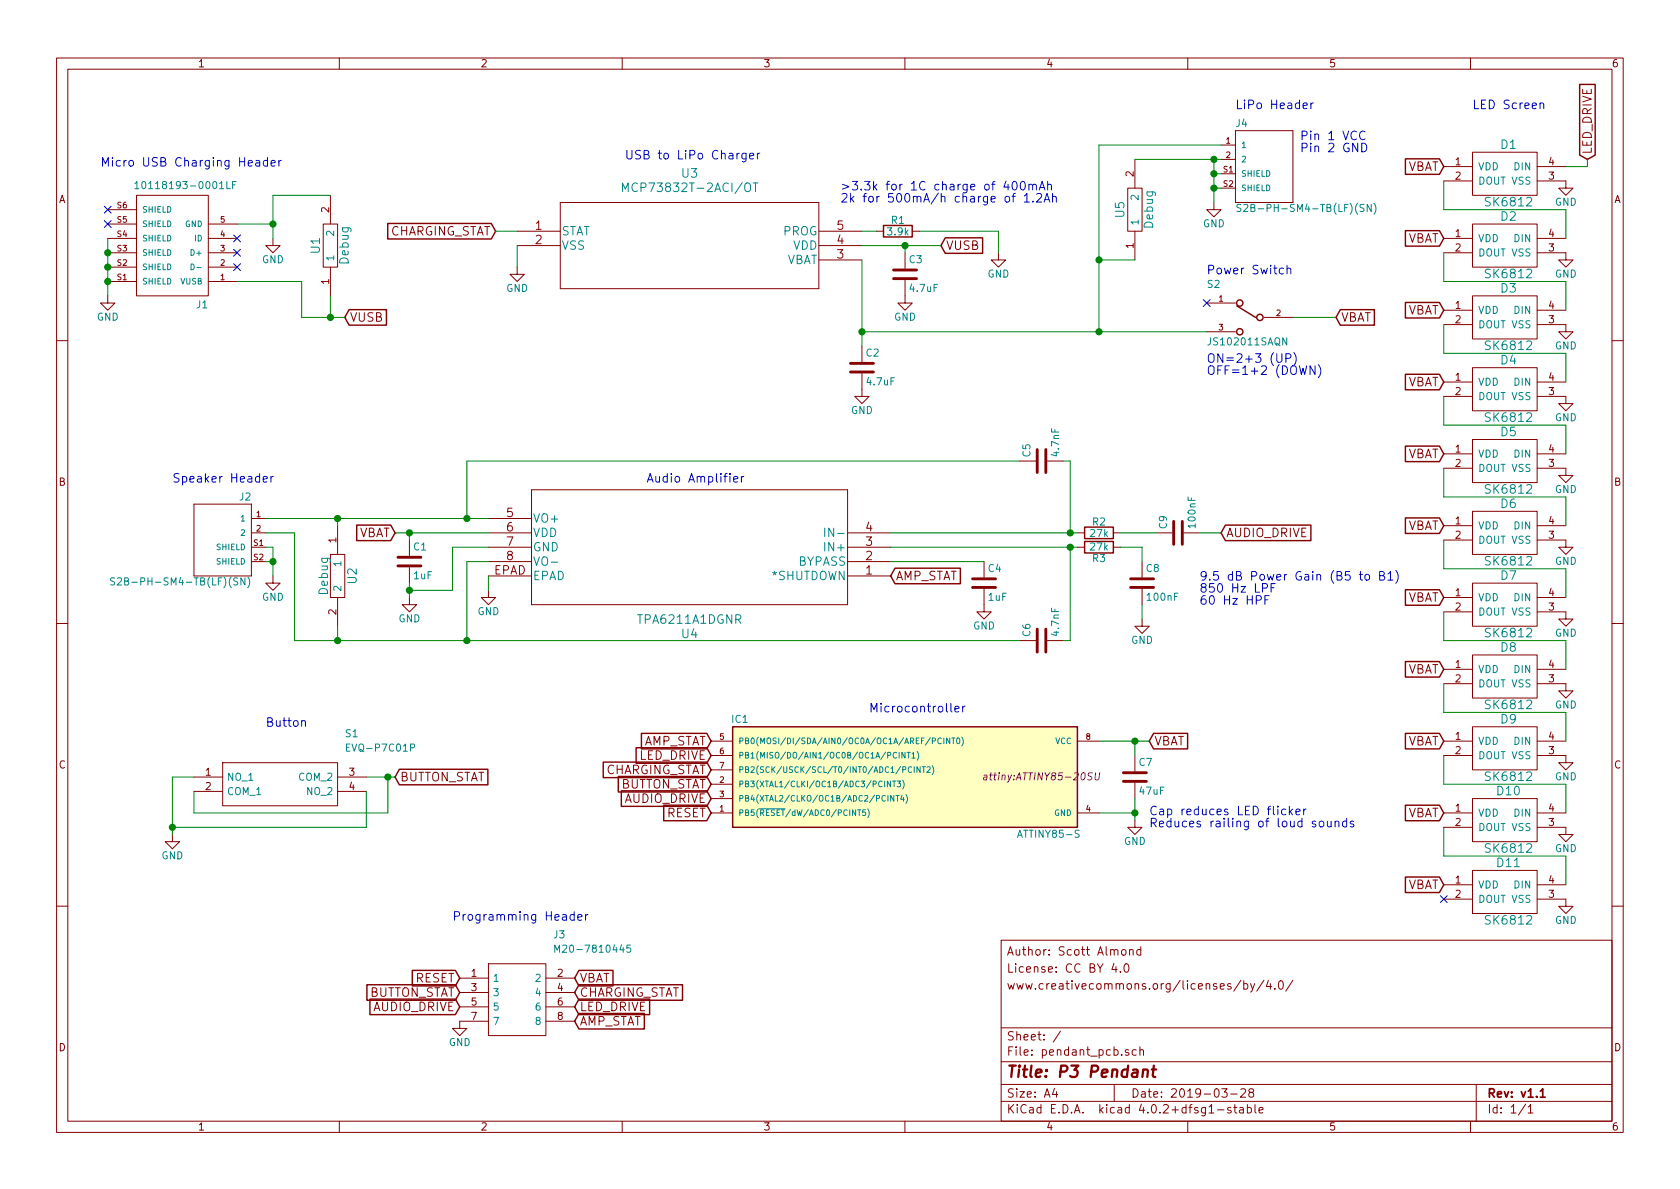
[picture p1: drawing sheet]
EESchema Schematic File Version 2
LIBS:pendant_pcb-rescue
LIBS:power
LIBS:device
LIBS:transistors
LIBS:conn
LIBS:linear
LIBS:regul
LIBS:74xx
LIBS:cmos4000
LIBS:adc-dac
LIBS:memory
LIBS:xilinx
LIBS:microcontrollers
LIBS:dsp
LIBS:microchip
LIBS:analog_switches
LIBS:motorola
LIBS:texas
LIBS:intel
LIBS:audio
LIBS:interface
LIBS:digital-audio
LIBS:philips
LIBS:display
LIBS:cypress
LIBS:siliconi
LIBS:opto
LIBS:atmel
LIBS:contrib
LIBS:valves
LIBS:JS102011SAQN
LIBS:S2B-PH-SM4-TB_LF__SN_
LIBS:2019-03-28_23-53-15
LIBS:2019-03-28_23-58-03
LIBS:SamacSys_Parts
LIBS:M20-7810445
LIBS:10118193-0001LF
LIBS:sk6812
LIBS:2019-03-30_02-10-41
LIBS:pendant_pcb-cache
EELAYER 25 0
EELAYER END
$Descr A4 11693 8268
encoding utf-8
Sheet 1 1
Title "P3 Pendant"
Date "2019-03-28"
Rev "v1.1"
Comp ""
Comment1 ""
Comment2 "www.creativecommons.org/licenses/by/4.0/"
Comment3 "License: CC BY 4.0"
Comment4 "Author: Scott Almond"
$EndDescr
$Comp
L ATTINY85-S IC1
U 1 1
P 6300 5400
F 0 "IC1" H 5150 5800 50  0000 C CNN
F 1 "ATTINY85-S" H 7300 5000 50  0000 C CNN
F 2 "attiny:ATTINY85-20SU" H 7250 5400 50  0000 C CIN
F 3 "" H 6300 5400 50  0000 C CNN
	1    6300 5400
	1    0    0    -1  
$EndComp
$Comp
L JS102011SAQN S2
U 1 1
P 8700 2200
F 0 "S2" H 8400 2400 50  0000 L BNN
F 1 "JS102011SAQN" H 8400 2000 50  0000 L BNN
F 2 "JS102011SAQN:SW_JS102011SAQN" H 8700 2200 50  0001 L BNN
F 3 "C&K" H 8700 2200 50  0001 L BNN
F 4 "JS10 Series SPDT On-On 6 V 0.3 A Gull Wing SMT Slide Switch" H 8700 2200 50  0001 L BNN "Field4"
F 5 "https://www.digikey.com/product-detail/en/c-k/JS102011SAQN/401-1999-1-ND/1640114?utm_source=snapeda&utm_medium=aggregator&utm_campaign=symbol" H 8700 2200 50  0001 L BNN "Field5"
F 6 "JS102011SAQN" H 8700 2200 50  0001 L BNN "Field6"
F 7 "None" H 8700 2200 50  0001 L BNN "Field7"
F 8 "401-1999-1-ND" H 8700 2200 50  0001 L BNN "Field8"
	1    8700 2200
	1    0    0    -1  
$EndComp
$Comp
L S2B-PH-SM4-TB(LF)(SN) J2
U 1 1
P 1550 3700
F 0 "J2" H 1350 3920 50  0000 L BNN
F 1 "S2B-PH-SM4-TB(LF)(SN)" H 1350 3329 50  0000 L BNN
F 2 "S2B-PH-SM4-TB_LF__SN_:JST_S2B-PH-SM4-TB(LF)(SN)" H 1550 3700 50  0001 L BNN
F 3 "JST Sales" H 1550 3700 50  0001 L BNN
F 4 "455-1749-1-ND" H 1550 3700 50  0001 L BNN "Field4"
F 5 "PH Series 2 Position 2 mm Pitch Surface Mount Side Entry Shrouded Header" H 1550 3700 50  0001 L BNN "Field5"
F 6 "None" H 1550 3700 50  0001 L BNN "Field6"
F 7 "S2B-PH-SM4-TB_LF__SN_" H 1550 3700 50  0001 L BNN "Field7"
F 8 "https://www.digikey.com/product-detail/en/jst-sales-america-inc/S2B-PH-SM4-TB_LF__SN_/455-1749-1-ND/926846?utm_source=snapeda&utm_medium=aggregator&utm_campaign=symbol" H 1550 3700 50  0001 L BNN "Field8"
	1    1550 3700
	-1   0    0    -1  
$EndComp
$Comp
L S2B-PH-SM4-TB(LF)(SN) J4
U 1 1
P 8800 1100
F 0 "J4" H 8600 1320 50  0000 L BNN
F 1 "S2B-PH-SM4-TB(LF)(SN)" H 8600 729 50  0000 L BNN
F 2 "S2B-PH-SM4-TB_LF__SN_:JST_S2B-PH-SM4-TB(LF)(SN)" H 8800 1100 50  0001 L BNN
F 3 "JST Sales" H 8800 1100 50  0001 L BNN
F 4 "455-1749-1-ND" H 8800 1100 50  0001 L BNN "Field4"
F 5 "PH Series 2 Position 2 mm Pitch Surface Mount Side Entry Shrouded Header" H 8800 1100 50  0001 L BNN "Field5"
F 6 "None" H 8800 1100 50  0001 L BNN "Field6"
F 7 "S2B-PH-SM4-TB_LF__SN_" H 8800 1100 50  0001 L BNN "Field7"
F 8 "https://www.digikey.com/product-detail/en/jst-sales-america-inc/S2B-PH-SM4-TB_LF__SN_/455-1749-1-ND/926846?utm_source=snapeda&utm_medium=aggregator&utm_campaign=symbol" H 8800 1100 50  0001 L BNN "Field8"
	1    8800 1100
	1    0    0    -1  
$EndComp
$Comp
L TPA6211A1DGNR U4
U 1 1
P 6200 4000
F 0 "U4" H 7600 4400 60  0000 C CNN
F 1 "TPA6211A1DGNR" H 7600 4300 60  0000 C CNN
F 2 "tpa:TPA6211A1DGNR" H 7600 4240 60  0001 C CNN
F 3 "" H 6200 4000 60  0000 C CNN
	1    6200 4000
	-1   0    0    1   
$EndComp
$Comp
L MCP73831T-2ACI/OT U3
U 1 1
P 3600 1600
F 0 "U3" H 4800 2000 60  0000 C CNN
F 1 "MCP73832T-2ACI/OT" H 4800 1900 60  0000 C CNN
F 2 "mcp:MCP73831T-2ACI&slash_OT" H 4800 1840 60  0001 C CNN
F 3 "" H 3600 1600 60  0000 C CNN
	1    3600 1600
	1    0    0    -1  
$EndComp
Text Notes 9050 1050 0    60   ~ 0
Pin 1 VCC\nPin 2 GND
$Comp
L M20-7810445 J3
U 1 1
P 3200 6800
F 0 "J3" H 3850 7100 50  0000 L CNN
F 1 "M20-7810445" H 3850 7000 50  0000 L CNN
F 2 "M20-7810445:M207810445" H 3850 6900 50  0001 L CNN
F 3 "https://componentsearchengine.com/Datasheets/1/M20-7810445.pdf" H 3850 6800 50  0001 L CNN
F 4 "Headers & Wire Housings 4+4 DIL 2.54MM L/P SMT SKT" H 3850 6700 50  0001 L CNN "Description"
F 5 "3.7" H 3850 6600 50  0001 L CNN "Height"
F 6 "855-M20-7810445" H 3850 6500 50  0001 L CNN "Mouser Part Number"
F 7 "https://www.mouser.com/Search/Refine.aspx?Keyword=855-M20-7810445" H 3850 6400 50  0001 L CNN "Mouser Price/Stock"
F 8 "HARWIN" H 3850 6300 50  0001 L CNN "Manufacturer_Name"
F 9 "M20-7810445" H 3850 6200 50  0001 L CNN "Manufacturer_Part_Number"
	1    3200 6800
	1    0    0    -1  
$EndComp
Text Notes 3150 6400 0    60   ~ 0
Programming Header
Text Notes 8600 750  0    60   ~ 0
LiPo Header
Text Notes 8400 1900 0    60   ~ 0
Power Switch
Text Notes 4350 1100 0    60   ~ 0
USB to LiPo Charger
Text Notes 4500 3350 0    60   ~ 0
Audio Amplifier
Text Notes 700  1150 0    60   ~ 0
Micro USB Charging Header
$Comp
L 10118193-0001LF J1
U 1 1
P 1250 1650
F 0 "J1" H 1050 2080 50  0000 L BNN
F 1 "10118193-0001LF" H 850 1250 50  0000 L BNN
F 2 "Misc:FCI_10118193-0001LF" H 1250 1650 50  0001 L BNN
F 3 "Conn Micro USB Type B RCP 5 POS 0.65mm Solder RA SMD 5 Terminal 1 Port T/R" H 1250 1650 50  0001 L BNN
F 4 "https://www.digikey.com/product-detail/en/amphenol-icc-fci/10118193-0001LF/609-4616-1-ND/2785380?utm_source=snapeda&utm_medium=aggregator&utm_campaign=symbol" H 1250 1650 50  0001 L BNN "Field4"
F 5 "None" H 1250 1650 50  0001 L BNN "Field5"
F 6 "Amphenol ICC" H 1250 1650 50  0001 L BNN "Field6"
F 7 "10118193-0001LF" H 1250 1650 50  0001 L BNN "Field7"
F 8 "609-4616-1-ND" H 1250 1650 50  0001 L BNN "Field8"
	1    1250 1650
	-1   0    0    1   
$EndComp
$Comp
L GND #PWR01
U 1 1
P 1900 1650
F 0 "#PWR01" H 1900 1400 50  0001 C CNN
F 1 "GND" H 1900 1500 50  0000 C CNN
F 2 "" H 1900 1650 50  0000 C CNN
F 3 "" H 1900 1650 50  0000 C CNN
	1    1900 1650
	1    0    0    -1  
$EndComp
$Comp
L GND #PWR02
U 1 1
P 3600 1850
F 0 "#PWR02" H 3600 1600 50  0001 C CNN
F 1 "GND" H 3600 1700 50  0000 C CNN
F 2 "" H 3600 1850 50  0000 C CNN
F 3 "" H 3600 1850 50  0000 C CNN
	1    3600 1850
	1    0    0    -1  
$EndComp
NoConn ~ 1650 1650
NoConn ~ 1650 1750
NoConn ~ 1650 1850
$Comp
L C C3
U 1 1
P 6300 1900
F 0 "C3" H 6325 2000 50  0000 L CNN
F 1 "4.7uF" H 6325 1800 50  0000 L CNN
F 2 "Capacitors_SMD:C_0805" H 6338 1750 50  0001 C CNN
F 3 "" H 6300 1900 50  0000 C CNN
	1    6300 1900
	1    0    0    -1  
$EndComp
$Comp
L GND #PWR03
U 1 1
P 6300 2050
F 0 "#PWR03" H 6300 1800 50  0001 C CNN
F 1 "GND" H 6300 1900 50  0000 C CNN
F 2 "" H 6300 2050 50  0000 C CNN
F 3 "" H 6300 2050 50  0000 C CNN
	1    6300 2050
	1    0    0    -1  
$EndComp
$Comp
L GND #PWR04
U 1 1
P 8450 1400
F 0 "#PWR04" H 8450 1150 50  0001 C CNN
F 1 "GND" H 8450 1250 50  0000 C CNN
F 2 "" H 8450 1400 50  0000 C CNN
F 3 "" H 8450 1400 50  0000 C CNN
	1    8450 1400
	1    0    0    -1  
$EndComp
$Comp
L C C2
U 1 1
P 6000 2550
F 0 "C2" H 6025 2650 50  0000 L CNN
F 1 "4.7uF" H 6025 2450 50  0000 L CNN
F 2 "Capacitors_SMD:C_0805" H 6038 2400 50  0001 C CNN
F 3 "" H 6000 2550 50  0000 C CNN
	1    6000 2550
	1    0    0    -1  
$EndComp
$Comp
L GND #PWR05
U 1 1
P 6000 2700
F 0 "#PWR05" H 6000 2450 50  0001 C CNN
F 1 "GND" H 6000 2550 50  0000 C CNN
F 2 "" H 6000 2700 50  0000 C CNN
F 3 "" H 6000 2700 50  0000 C CNN
	1    6000 2700
	1    0    0    -1  
$EndComp
Text GLabel 2400 2200 2    60   Input ~ 0
VUSB
Text GLabel 6550 1700 2    60   Input ~ 0
VUSB
Text GLabel 9300 2200 2    60   Input ~ 0
VBAT
Text GLabel 8000 5150 2    60   Input ~ 0
VBAT
$Comp
L GND #PWR06
U 1 1
P 7900 5700
F 0 "#PWR06" H 7900 5450 50  0001 C CNN
F 1 "GND" H 7900 5550 50  0000 C CNN
F 2 "" H 7900 5700 50  0000 C CNN
F 3 "" H 7900 5700 50  0000 C CNN
	1    7900 5700
	1    0    0    -1  
$EndComp
Text GLabel 2750 3700 0    60   Input ~ 0
VBAT
$Comp
L C C1
U 1 1
P 2850 3900
F 0 "C1" H 2875 4000 50  0000 L CNN
F 1 "1uF" H 2875 3800 50  0000 L CNN
F 2 "Capacitors_SMD:C_0805" H 2888 3750 50  0001 C CNN
F 3 "" H 2850 3900 50  0000 C CNN
	1    2850 3900
	1    0    0    -1  
$EndComp
$Comp
L GND #PWR07
U 1 1
P 2850 4150
F 0 "#PWR07" H 2850 3900 50  0001 C CNN
F 1 "GND" H 2850 4000 50  0000 C CNN
F 2 "" H 2850 4150 50  0000 C CNN
F 3 "" H 2850 4150 50  0000 C CNN
	1    2850 4150
	1    0    0    -1  
$EndComp
$Comp
L GND #PWR08
U 1 1
P 3400 4100
F 0 "#PWR08" H 3400 3850 50  0001 C CNN
F 1 "GND" H 3400 3950 50  0000 C CNN
F 2 "" H 3400 4100 50  0000 C CNN
F 3 "" H 3400 4100 50  0000 C CNN
	1    3400 4100
	1    0    0    -1  
$EndComp
Text Notes 1200 3350 0    60   ~ 0
Speaker Header
$Comp
L GND #PWR09
U 1 1
P 1200 5800
F 0 "#PWR09" H 1200 5550 50  0001 C CNN
F 1 "GND" H 1200 5650 50  0000 C CNN
F 2 "" H 1200 5800 50  0000 C CNN
F 3 "" H 1200 5800 50  0000 C CNN
	1    1200 5800
	1    0    0    -1  
$EndComp
NoConn ~ 8400 2100
Text GLabel 3450 1600 0    60   Input ~ 0
CHARGING_STAT
Text GLabel 2750 5400 2    60   Input ~ 0
BUTTON_STAT
Text GLabel 4950 5650 0    60   Input ~ 0
RESET
Text GLabel 3200 6800 0    60   Input ~ 0
RESET
Text GLabel 4000 6800 2    60   Input ~ 0
VBAT
$Comp
L GND #PWR010
U 1 1
P 3200 7100
F 0 "#PWR010" H 3200 6850 50  0001 C CNN
F 1 "GND" H 3200 6950 50  0000 C CNN
F 2 "" H 3200 7100 50  0000 C CNN
F 3 "" H 3200 7100 50  0000 C CNN
	1    3200 7100
	1    0    0    -1  
$EndComp
Text GLabel 4000 6900 2    60   Input ~ 0
CHARGING_STAT
Text GLabel 6200 4000 2    60   Input ~ 0
AMP_STAT
Text GLabel 4950 5150 0    60   Input ~ 0
AMP_STAT
Text GLabel 4950 5450 0    60   Input ~ 0
BUTTON_STAT
Text GLabel 4950 5350 0    60   Input ~ 0
CHARGING_STAT
Text GLabel 8500 3700 2    60   Input ~ 0
AUDIO_DRIVE
Text GLabel 4950 5550 0    60   Input ~ 0
AUDIO_DRIVE
Text GLabel 4950 5250 0    60   Input ~ 0
LED_DRIVE
Text GLabel 11050 1100 1    60   Input ~ 0
LED_DRIVE
Text GLabel 4000 7000 2    60   Input ~ 0
LED_DRIVE
Text GLabel 3200 7000 0    60   Input ~ 0
AUDIO_DRIVE
Text GLabel 3200 6900 0    60   Input ~ 0
BUTTON_STAT
Text GLabel 4000 7100 2    60   Input ~ 0
AMP_STAT
$Comp
L SK6812 D2
U 1 1
P 10500 1700
F 0 "D2" H 10500 1900 60  0000 C CNN
F 1 "SK6812" H 10500 1500 60  0000 C CNN
F 2 "Misc:LED_SK6812_PLCC4_5.0x5.0mm_P3.2mm" H 10400 1950 60  0001 C CNN
F 3 "" H 10400 1950 60  0000 C CNN
	1    10500 1700
	1    0    0    -1  
$EndComp
$Comp
L SK6812 D1
U 1 1
P 10500 1200
F 0 "D1" H 10500 1400 60  0000 C CNN
F 1 "SK6812" H 10500 1000 60  0000 C CNN
F 2 "Misc:LED_SK6812_PLCC4_5.0x5.0mm_P3.2mm" H 10400 1450 60  0001 C CNN
F 3 "" H 10400 1450 60  0000 C CNN
	1    10500 1200
	1    0    0    -1  
$EndComp
$Comp
L GND #PWR011
U 1 1
P 10900 1250
F 0 "#PWR011" H 10900 1000 50  0001 C CNN
F 1 "GND" H 10900 1100 50  0000 C CNN
F 2 "" H 10900 1250 50  0000 C CNN
F 3 "" H 10900 1250 50  0000 C CNN
	1    10900 1250
	1    0    0    -1  
$EndComp
$Comp
L GND #PWR012
U 1 1
P 10900 1750
F 0 "#PWR012" H 10900 1500 50  0001 C CNN
F 1 "GND" H 10900 1600 50  0000 C CNN
F 2 "" H 10900 1750 50  0000 C CNN
F 3 "" H 10900 1750 50  0000 C CNN
	1    10900 1750
	1    0    0    -1  
$EndComp
Text GLabel 10050 1150 0    60   Input ~ 0
VBAT
Text GLabel 10050 1650 0    60   Input ~ 0
VBAT
$Comp
L SK6812 D3
U 1 1
P 10500 2200
F 0 "D3" H 10500 2400 60  0000 C CNN
F 1 "SK6812" H 10500 2000 60  0000 C CNN
F 2 "Misc:LED_SK6812_PLCC4_5.0x5.0mm_P3.2mm" H 10400 2450 60  0001 C CNN
F 3 "" H 10400 2450 60  0000 C CNN
	1    10500 2200
	1    0    0    -1  
$EndComp
$Comp
L GND #PWR013
U 1 1
P 10900 2250
F 0 "#PWR013" H 10900 2000 50  0001 C CNN
F 1 "GND" H 10900 2100 50  0000 C CNN
F 2 "" H 10900 2250 50  0000 C CNN
F 3 "" H 10900 2250 50  0000 C CNN
	1    10900 2250
	1    0    0    -1  
$EndComp
Text GLabel 10050 2150 0    60   Input ~ 0
VBAT
$Comp
L SK6812 D4
U 1 1
P 10500 2700
F 0 "D4" H 10500 2900 60  0000 C CNN
F 1 "SK6812" H 10500 2500 60  0000 C CNN
F 2 "Misc:LED_SK6812_PLCC4_5.0x5.0mm_P3.2mm" H 10400 2950 60  0001 C CNN
F 3 "" H 10400 2950 60  0000 C CNN
	1    10500 2700
	1    0    0    -1  
$EndComp
$Comp
L GND #PWR014
U 1 1
P 10900 2750
F 0 "#PWR014" H 10900 2500 50  0001 C CNN
F 1 "GND" H 10900 2600 50  0000 C CNN
F 2 "" H 10900 2750 50  0000 C CNN
F 3 "" H 10900 2750 50  0000 C CNN
	1    10900 2750
	1    0    0    -1  
$EndComp
Text GLabel 10050 2650 0    60   Input ~ 0
VBAT
$Comp
L SK6812 D5
U 1 1
P 10500 3200
F 0 "D5" H 10500 3400 60  0000 C CNN
F 1 "SK6812" H 10500 3000 60  0000 C CNN
F 2 "Misc:LED_SK6812_PLCC4_5.0x5.0mm_P3.2mm" H 10400 3450 60  0001 C CNN
F 3 "" H 10400 3450 60  0000 C CNN
	1    10500 3200
	1    0    0    -1  
$EndComp
$Comp
L GND #PWR015
U 1 1
P 10900 3250
F 0 "#PWR015" H 10900 3000 50  0001 C CNN
F 1 "GND" H 10900 3100 50  0000 C CNN
F 2 "" H 10900 3250 50  0000 C CNN
F 3 "" H 10900 3250 50  0000 C CNN
	1    10900 3250
	1    0    0    -1  
$EndComp
Text GLabel 10050 3150 0    60   Input ~ 0
VBAT
$Comp
L SK6812 D6
U 1 1
P 10500 3700
F 0 "D6" H 10500 3900 60  0000 C CNN
F 1 "SK6812" H 10500 3500 60  0000 C CNN
F 2 "Misc:LED_SK6812_PLCC4_5.0x5.0mm_P3.2mm" H 10400 3950 60  0001 C CNN
F 3 "" H 10400 3950 60  0000 C CNN
	1    10500 3700
	1    0    0    -1  
$EndComp
$Comp
L GND #PWR016
U 1 1
P 10900 3750
F 0 "#PWR016" H 10900 3500 50  0001 C CNN
F 1 "GND" H 10900 3600 50  0000 C CNN
F 2 "" H 10900 3750 50  0000 C CNN
F 3 "" H 10900 3750 50  0000 C CNN
	1    10900 3750
	1    0    0    -1  
$EndComp
Text GLabel 10050 3650 0    60   Input ~ 0
VBAT
$Comp
L SK6812 D7
U 1 1
P 10500 4200
F 0 "D7" H 10500 4400 60  0000 C CNN
F 1 "SK6812" H 10500 4000 60  0000 C CNN
F 2 "Misc:LED_SK6812_PLCC4_5.0x5.0mm_P3.2mm" H 10400 4450 60  0001 C CNN
F 3 "" H 10400 4450 60  0000 C CNN
	1    10500 4200
	1    0    0    -1  
$EndComp
$Comp
L GND #PWR017
U 1 1
P 10900 4250
F 0 "#PWR017" H 10900 4000 50  0001 C CNN
F 1 "GND" H 10900 4100 50  0000 C CNN
F 2 "" H 10900 4250 50  0000 C CNN
F 3 "" H 10900 4250 50  0000 C CNN
	1    10900 4250
	1    0    0    -1  
$EndComp
Text GLabel 10050 4150 0    60   Input ~ 0
VBAT
$Comp
L SK6812 D8
U 1 1
P 10500 4700
F 0 "D8" H 10500 4900 60  0000 C CNN
F 1 "SK6812" H 10500 4500 60  0000 C CNN
F 2 "Misc:LED_SK6812_PLCC4_5.0x5.0mm_P3.2mm" H 10400 4950 60  0001 C CNN
F 3 "" H 10400 4950 60  0000 C CNN
	1    10500 4700
	1    0    0    -1  
$EndComp
$Comp
L GND #PWR018
U 1 1
P 10900 4750
F 0 "#PWR018" H 10900 4500 50  0001 C CNN
F 1 "GND" H 10900 4600 50  0000 C CNN
F 2 "" H 10900 4750 50  0000 C CNN
F 3 "" H 10900 4750 50  0000 C CNN
	1    10900 4750
	1    0    0    -1  
$EndComp
Text GLabel 10050 4650 0    60   Input ~ 0
VBAT
$Comp
L SK6812 D9
U 1 1
P 10500 5200
F 0 "D9" H 10500 5400 60  0000 C CNN
F 1 "SK6812" H 10500 5000 60  0000 C CNN
F 2 "Misc:LED_SK6812_PLCC4_5.0x5.0mm_P3.2mm" H 10400 5450 60  0001 C CNN
F 3 "" H 10400 5450 60  0000 C CNN
	1    10500 5200
	1    0    0    -1  
$EndComp
$Comp
L GND #PWR019
U 1 1
P 10900 5250
F 0 "#PWR019" H 10900 5000 50  0001 C CNN
F 1 "GND" H 10900 5100 50  0000 C CNN
F 2 "" H 10900 5250 50  0000 C CNN
F 3 "" H 10900 5250 50  0000 C CNN
	1    10900 5250
	1    0    0    -1  
$EndComp
Text GLabel 10050 5150 0    60   Input ~ 0
VBAT
$Comp
L SK6812 D10
U 1 1
P 10500 5700
F 0 "D10" H 10500 5900 60  0000 C CNN
F 1 "SK6812" H 10500 5500 60  0000 C CNN
F 2 "Misc:LED_SK6812_PLCC4_5.0x5.0mm_P3.2mm" H 10400 5950 60  0001 C CNN
F 3 "" H 10400 5950 60  0000 C CNN
	1    10500 5700
	1    0    0    -1  
$EndComp
$Comp
L GND #PWR020
U 1 1
P 10900 5750
F 0 "#PWR020" H 10900 5500 50  0001 C CNN
F 1 "GND" H 10900 5600 50  0000 C CNN
F 2 "" H 10900 5750 50  0000 C CNN
F 3 "" H 10900 5750 50  0000 C CNN
	1    10900 5750
	1    0    0    -1  
$EndComp
Text GLabel 10050 5650 0    60   Input ~ 0
VBAT
$Comp
L SK6812 D11
U 1 1
P 10500 6200
F 0 "D11" H 10500 6400 60  0000 C CNN
F 1 "SK6812" H 10500 6000 60  0000 C CNN
F 2 "Misc:LED_SK6812_PLCC4_5.0x5.0mm_P3.2mm" H 10400 6450 60  0001 C CNN
F 3 "" H 10400 6450 60  0000 C CNN
	1    10500 6200
	1    0    0    -1  
$EndComp
$Comp
L GND #PWR021
U 1 1
P 10900 6250
F 0 "#PWR021" H 10900 6000 50  0001 C CNN
F 1 "GND" H 10900 6100 50  0000 C CNN
F 2 "" H 10900 6250 50  0000 C CNN
F 3 "" H 10900 6250 50  0000 C CNN
	1    10900 6250
	1    0    0    -1  
$EndComp
Text GLabel 10050 6150 0    60   Input ~ 0
VBAT
Text Notes 10250 750  0    60   ~ 0
LED Screen
NoConn ~ 10050 6250
$Comp
L R R1
U 1 1
P 6250 1600
F 0 "R1" V 6330 1600 50  0000 C CNN
F 1 "3.9k" V 6250 1600 50  0000 C CNN
F 2 "Resistors_SMD:R_0805" V 6180 1600 50  0001 C CNN
F 3 "" H 6250 1600 50  0000 C CNN
	1    6250 1600
	0    -1   -1   0   
$EndComp
$Comp
L GND #PWR022
U 1 1
P 6950 1750
F 0 "#PWR022" H 6950 1500 50  0001 C CNN
F 1 "GND" H 6950 1600 50  0000 C CNN
F 2 "" H 6950 1750 50  0000 C CNN
F 3 "" H 6950 1750 50  0000 C CNN
	1    6950 1750
	1    0    0    -1  
$EndComp
$Comp
L Debug U5
U 1 1
P 7900 1450
F 0 "U5" H 7900 1550 60  0000 C CNN
F 1 "Debug" H 7900 1350 60  0000 C CNN
F 2 "Misc:Debug_2p" H 7900 1450 60  0001 C CNN
F 3 "" H 7900 1450 60  0000 C CNN
	1    7900 1450
	0    -1   -1   0   
$EndComp
$Comp
L Debug U1
U 1 1
P 2300 1700
F 0 "U1" H 2300 1800 60  0000 C CNN
F 1 "Debug" H 2300 1600 60  0000 C CNN
F 2 "Misc:Debug_2p" H 2300 1700 60  0001 C CNN
F 3 "" H 2300 1700 60  0000 C CNN
	1    2300 1700
	0    -1   -1   0   
$EndComp
$Comp
L Debug U2
U 1 1
P 2350 4000
F 0 "U2" H 2350 4100 60  0000 C CNN
F 1 "Debug" H 2350 3900 60  0000 C CNN
F 2 "Misc:Debug_2p" H 2350 4000 60  0001 C CNN
F 3 "" H 2350 4000 60  0000 C CNN
	1    2350 4000
	0    1    1    0   
$EndComp
$Comp
L C C5
U 1 1
P 7250 3200
F 0 "C5" H 7275 3300 50  0000 L CNN
F 1 "4.7nF" H 7275 3100 50  0000 L CNN
F 2 "Capacitors_SMD:C_0805" H 7288 3050 50  0001 C CNN
F 3 "" H 7250 3200 50  0000 C CNN
	1    7250 3200
	0    -1   -1   0   
$EndComp
$Comp
L R R2
U 1 1
P 7650 3700
F 0 "R2" V 7730 3700 50  0000 C CNN
F 1 "27k" V 7650 3700 50  0000 C CNN
F 2 "Resistors_SMD:R_0805" V 7580 3700 50  0001 C CNN
F 3 "" H 7650 3700 50  0000 C CNN
	1    7650 3700
	0    -1   -1   0   
$EndComp
$Comp
L C C8
U 1 1
P 7950 4050
F 0 "C8" H 7975 4150 50  0000 L CNN
F 1 "100nF" H 7975 3950 50  0000 L CNN
F 2 "Capacitors_SMD:C_0805" H 7988 3900 50  0001 C CNN
F 3 "" H 7950 4050 50  0000 C CNN
	1    7950 4050
	1    0    0    -1  
$EndComp
$Comp
L GND #PWR023
U 1 1
P 7950 4300
F 0 "#PWR023" H 7950 4050 50  0001 C CNN
F 1 "GND" H 7950 4150 50  0000 C CNN
F 2 "" H 7950 4300 50  0000 C CNN
F 3 "" H 7950 4300 50  0000 C CNN
	1    7950 4300
	1    0    0    -1  
$EndComp
$Comp
L C C9
U 1 1
P 8200 3700
F 0 "C9" H 8225 3800 50  0000 L CNN
F 1 "100nF" H 8225 3600 50  0000 L CNN
F 2 "Capacitors_SMD:C_0805" H 8238 3550 50  0001 C CNN
F 3 "" H 8200 3700 50  0000 C CNN
	1    8200 3700
	0    -1   -1   0   
$EndComp
Text Notes 8400 2600 0    60   ~ 0
ON=2+3 (UP)\nOFF=1+2 (DOWN)
Text Notes 1850 5050 0    60   ~ 0
Button
Text Notes 6050 4950 0    60   ~ 0
Microcontroller
Text Notes 5850 1400 0    60   ~ 0
>3.3k for 1C charge of 400mAh\n2k for 500mA/h charge of 1.2Ah
Text Notes 8350 4200 0    60   ~ 0
9.5 dB Power Gain (B5 to B1)\n850 Hz LPF\n60 Hz HPF
$Comp
L C C7
U 1 1
P 7900 5400
F 0 "C7" H 7925 5500 50  0000 L CNN
F 1 "47uF" H 7925 5300 50  0000 L CNN
F 2 "Capacitors_SMD:C_0805" H 7938 5250 50  0001 C CNN
F 3 "" H 7900 5400 50  0000 C CNN
	1    7900 5400
	1    0    0    -1  
$EndComp
Text Notes 8000 5750 0    60   ~ 0
Cap reduces LED flicker\nReduces railing of loud sounds
$Comp
L R R3
U 1 1
P 7650 3800
F 0 "R3" V 7730 3800 50  0000 C CNN
F 1 "27k" V 7650 3800 50  0000 C CNN
F 2 "Resistors_SMD:R_0805" V 7580 3800 50  0001 C CNN
F 3 "" H 7650 3800 50  0000 C CNN
	1    7650 3800
	0    1    1    0   
$EndComp
$Comp
L C C6
U 1 1
P 7250 4450
F 0 "C6" H 7275 4550 50  0000 L CNN
F 1 "4.7nF" H 7275 4350 50  0000 L CNN
F 2 "Capacitors_SMD:C_0805" H 7288 4300 50  0001 C CNN
F 3 "" H 7250 4450 50  0000 C CNN
	1    7250 4450
	0    -1   -1   0   
$EndComp
$Comp
L GND #PWR024
U 1 1
P 750 2050
F 0 "#PWR024" H 750 1800 50  0001 C CNN
F 1 "GND" H 750 1900 50  0000 C CNN
F 2 "" H 750 2050 50  0000 C CNN
F 3 "" H 750 2050 50  0000 C CNN
	1    750  2050
	1    0    0    -1  
$EndComp
NoConn ~ 750  1550
NoConn ~ 750  1450
$Comp
L C C4
U 1 1
P 6850 4050
F 0 "C4" H 6875 4150 50  0000 L CNN
F 1 "1uF" H 6875 3950 50  0000 L CNN
F 2 "Capacitors_SMD:C_0805" H 6888 3900 50  0001 C CNN
F 3 "" H 6850 4050 50  0000 C CNN
	1    6850 4050
	1    0    0    -1  
$EndComp
$Comp
L GND #PWR025
U 1 1
P 6850 4200
F 0 "#PWR025" H 6850 3950 50  0001 C CNN
F 1 "GND" H 6850 4050 50  0000 C CNN
F 2 "" H 6850 4200 50  0000 C CNN
F 3 "" H 6850 4200 50  0000 C CNN
	1    6850 4200
	1    0    0    -1  
$EndComp
$Comp
L GND #PWR026
U 1 1
P 1900 4000
F 0 "#PWR026" H 1900 3750 50  0001 C CNN
F 1 "GND" H 1900 3850 50  0000 C CNN
F 2 "" H 1900 4000 50  0000 C CNN
F 3 "" H 1900 4000 50  0000 C CNN
	1    1900 4000
	1    0    0    -1  
$EndComp
Connection ~ 7900 5650
Wire Wire Line
	7900 5550 7900 5700
Connection ~ 7900 5150
Wire Wire Line
	7900 5250 7900 5150
Wire Wire Line
	3250 3200 7100 3200
Wire Wire Line
	6950 1600 6950 1750
Wire Wire Line
	6100 1600 6000 1600
Wire Wire Line
	6400 1600 6950 1600
Wire Wire Line
	6000 1700 6550 1700
Connection ~ 6300 1700
Wire Wire Line
	6300 1750 6300 1700
Wire Wire Line
	7800 3700 8050 3700
Wire Wire Line
	7950 3800 7800 3800
Wire Wire Line
	7950 3900 7950 3800
Wire Wire Line
	7950 4300 7950 4200
Connection ~ 3250 4450
Connection ~ 2350 4450
Wire Wire Line
	2050 4450 7100 4450
Connection ~ 3250 3600
Wire Wire Line
	3250 3200 3250 3600
Wire Wire Line
	11050 1150 11050 1100
Wire Wire Line
	2350 4350 2350 4450
Connection ~ 2350 3600
Wire Wire Line
	2350 3650 2350 3600
Connection ~ 2300 2200
Wire Wire Line
	2300 2050 2300 2200
Wire Wire Line
	2100 2200 2400 2200
Wire Wire Line
	2100 1950 2100 2200
Connection ~ 7650 1800
Wire Wire Line
	7900 1800 7650 1800
Wire Wire Line
	7900 1100 8500 1100
Connection ~ 7650 2300
Wire Wire Line
	7650 1000 7650 2300
Wire Wire Line
	6000 2300 8400 2300
Wire Wire Line
	1650 1950 2100 1950
Wire Wire Line
	10050 5950 10050 5750
Wire Wire Line
	10900 5950 10050 5950
Wire Wire Line
	10900 6150 10900 5950
Wire Wire Line
	10050 5450 10050 5250
Wire Wire Line
	10900 5450 10050 5450
Wire Wire Line
	10900 5650 10900 5450
Wire Wire Line
	10050 4950 10050 4750
Wire Wire Line
	10900 4950 10050 4950
Wire Wire Line
	10900 5150 10900 4950
Wire Wire Line
	10050 4450 10050 4250
Wire Wire Line
	10900 4450 10050 4450
Wire Wire Line
	10900 4650 10900 4450
Wire Wire Line
	10050 3950 10050 3750
Wire Wire Line
	10900 3950 10050 3950
Wire Wire Line
	10900 4150 10900 3950
Wire Wire Line
	10050 3450 10050 3250
Wire Wire Line
	10900 3450 10050 3450
Wire Wire Line
	10900 3650 10900 3450
Wire Wire Line
	10050 2950 10050 2750
Wire Wire Line
	10900 2950 10050 2950
Wire Wire Line
	10900 3150 10900 2950
Wire Wire Line
	10050 2450 10050 2250
Wire Wire Line
	10900 2450 10050 2450
Wire Wire Line
	10900 2650 10900 2450
Wire Wire Line
	10050 1950 10050 1750
Wire Wire Line
	10900 1950 10050 1950
Wire Wire Line
	10900 2150 10900 1950
Wire Wire Line
	10050 1450 10050 1250
Wire Wire Line
	10900 1450 10050 1450
Wire Wire Line
	10900 1650 10900 1450
Wire Wire Line
	11050 1150 10900 1150
Wire Wire Line
	2550 5400 2750 5400
Wire Wire Line
	3600 1600 3450 1600
Connection ~ 6000 2300
Wire Wire Line
	6000 1800 6000 2400
Wire Wire Line
	9000 2200 9300 2200
Wire Wire Line
	3250 3900 3250 4450
Wire Wire Line
	3400 3900 3250 3900
Wire Wire Line
	3400 4100 3400 4000
Connection ~ 2850 4100
Wire Wire Line
	3150 4100 2850 4100
Wire Wire Line
	2850 4150 2850 4050
Wire Wire Line
	3150 3800 3150 4100
Wire Wire Line
	3150 3800 3400 3800
Connection ~ 2850 3700
Wire Wire Line
	2750 3700 3400 3700
Wire Wire Line
	7650 5150 8000 5150
Wire Wire Line
	7650 1000 8500 1000
Connection ~ 1900 1550
Wire Wire Line
	1900 1550 1650 1550
Wire Wire Line
	1900 1350 1900 1650
Wire Wire Line
	3600 1850 3600 1700
Wire Wire Line
	2850 3750 2850 3700
Wire Wire Line
	7650 5650 7900 5650
Wire Wire Line
	1900 1350 2300 1350
Connection ~ 750  1950
Connection ~ 750  1850
Connection ~ 750  1750
Wire Wire Line
	750  1650 750  2050
Wire Wire Line
	6200 3900 6850 3900
Wire Wire Line
	6200 3800 7500 3800
Wire Wire Line
	7500 3700 6200 3700
Wire Wire Line
	7400 3200 7450 3200
Wire Wire Line
	7450 3200 7450 3700
Connection ~ 7450 3700
Wire Wire Line
	7450 3800 7450 4450
Wire Wire Line
	7450 4450 7400 4450
Connection ~ 7450 3800
Wire Wire Line
	8350 3700 8500 3700
Wire Wire Line
	8450 1400 8450 1100
Connection ~ 8450 1100
Wire Wire Line
	8500 1200 8450 1200
Connection ~ 8450 1200
Wire Wire Line
	8500 1300 8450 1300
Connection ~ 8450 1300
Wire Wire Line
	2050 4450 2050 3700
Wire Wire Line
	2050 3700 1850 3700
Wire Wire Line
	1850 3600 3400 3600
Wire Wire Line
	1900 4000 1900 3800
Wire Wire Line
	1900 3800 1850 3800
Wire Wire Line
	1850 3900 1900 3900
Connection ~ 1900 3900
$Comp
L EVQ-P7C01P S1
U 1 1
P 1350 5400
F 0 "S1" H 2400 5700 50  0000 L CNN
F 1 "EVQ-P7C01P" H 2400 5600 50  0000 L CNN
F 2 "SamacSys_Parts:EVQP7C01P" H 2400 5500 50  0001 L CNN
F 3 "https://www.arrow.com/en/products/evqp7c01p/panasonic" H 2400 5400 50  0001 L CNN
F 4 "Black Side Tactile Switch, SPST 50 mA@ 12 V dc 1.7mm" H 2400 5300 50  0001 L CNN "Description"
F 5 "1" H 2400 5200 50  0001 L CNN "Height"
F 6 "Panasonic" H 2400 5100 50  0001 L CNN "Manufacturer_Name"
F 7 "EVQ-P7C01P" H 2400 5000 50  0001 L CNN "Manufacturer_Part_Number"
F 8 "667-EVQP7C01P" H 2400 4900 50  0001 L CNN "Mouser Part Number"
F 9 "https://www.mouser.com/Search/Refine.aspx?Keyword=667-EVQP7C01P" H 2400 4800 50  0001 L CNN "Mouser Price/Stock"
F 10 "8113353" H 2400 4700 50  0001 L CNN "RS Part Number"
F 11 "http://uk.rs-online.com/web/p/products/8113353" H 2400 4600 50  0001 L CNN "RS Price/Stock"
	1    1350 5400
	1    0    0    -1  
$EndComp
Wire Wire Line
	1350 5400 1200 5400
Wire Wire Line
	1200 5400 1200 5800
Wire Wire Line
	2550 5500 2550 5750
Wire Wire Line
	2550 5750 1200 5750
Connection ~ 1200 5750
Wire Wire Line
	1350 5500 1350 5650
Wire Wire Line
	1350 5650 2700 5650
Wire Wire Line
	2700 5650 2700 5400
Connection ~ 2700 5400
$EndSCHEMATC
